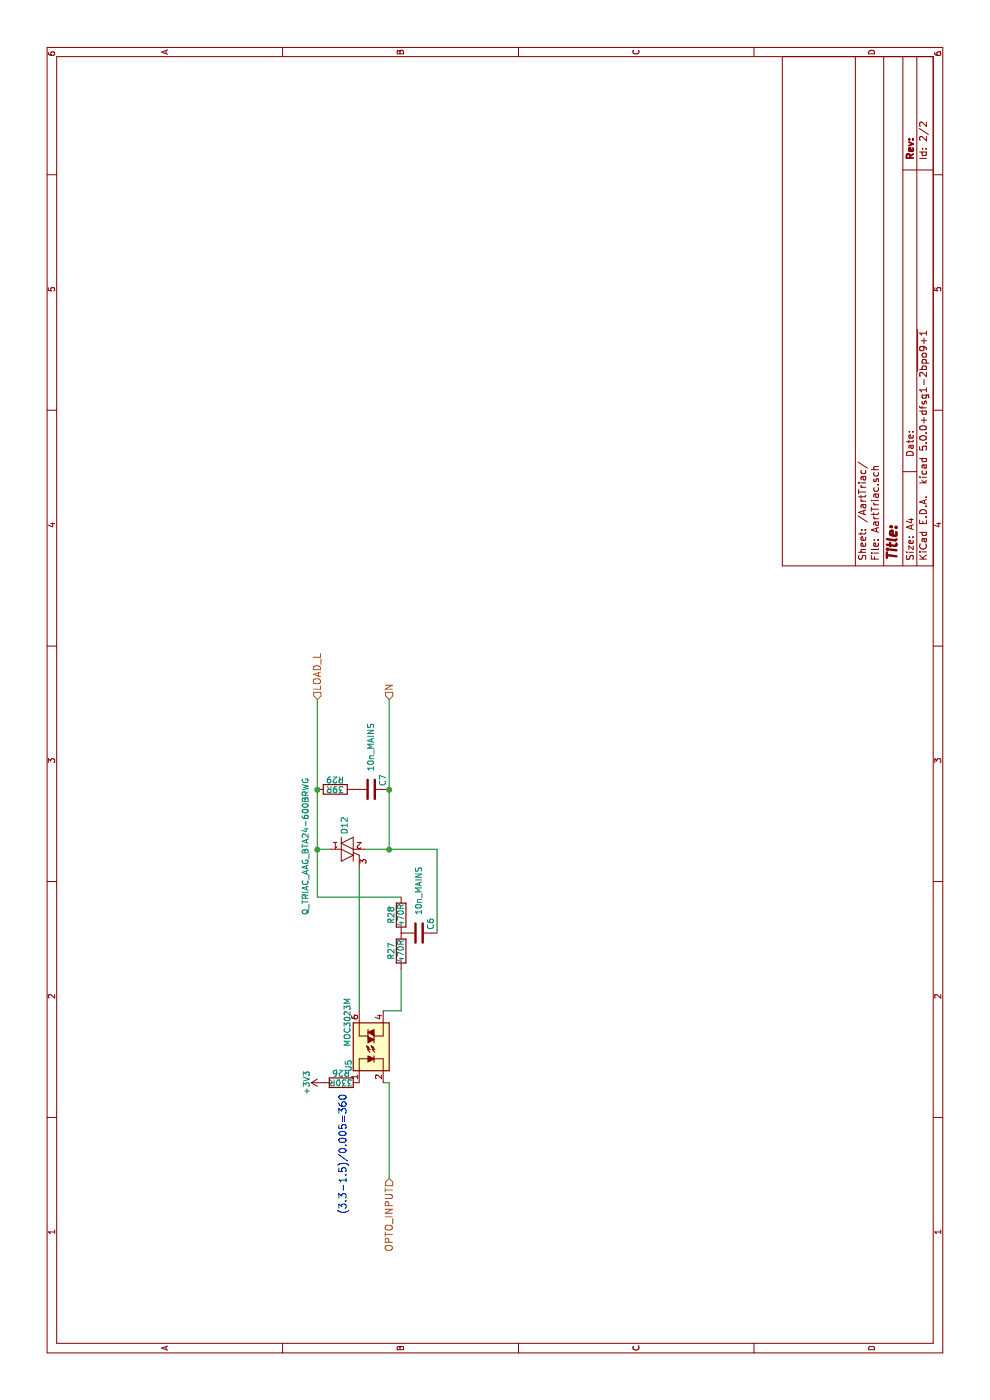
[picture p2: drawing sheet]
EESchema Schematic File Version 4
LIBS:PoesPPowerNode-cache
EELAYER 26 0
EELAYER END
$Descr A4 11693 8268
encoding utf-8
Sheet 2 2
Title ""
Date ""
Rev ""
Comp ""
Comment1 ""
Comment2 ""
Comment3 ""
Comment4 ""
$EndDescr
Text HLabel 1850 3250 0    60   Input ~ 0
OPTO_INPUT
Text HLabel 5850 2650 2    60   Input ~ 0
LOAD_L
Text HLabel 5850 3250 2    60   Input ~ 0
N
$Comp
L PoesPPowerNode-rescue:Q_TRIAC_AAG D12
U 1 1
P 4600 2900
F 0 "D12" H 4725 2925 50  0000 L CNN
F 1 "Q_TRIAC_AAG_BTA24-600BRWG" H 4050 3250 50  0000 L CNN
F 2 "Package_TO_SOT_THT:TO-220-3_Vertical" V 4675 2925 50  0001 C CNN
F 3 "" V 4600 2900 50  0000 C CNN
F 4 "1057284" H 0   0   50  0001 C CNN "Farnell"
F 5 "Heeft Aart ?" H 0   0   50  0001 C CNN "MSL"
	1    4600 2900
	1    0    0    -1  
$EndComp
$Comp
L PoesPPowerNode-rescue:R R26
U 1 1
P 2650 2850
F 0 "R26" V 2730 2850 50  0000 C CNN
F 1 "330R" V 2650 2850 50  0000 C CNN
F 2 "Resistor_SMD:R_0805_2012Metric" V 2580 2850 50  0001 C CNN
F 3 "" H 2650 2850 50  0000 C CNN
F 4 "Reichelt: SMD-0805 330" H 0   0   50  0001 C CNN "MSL"
	1    2650 2850
	1    0    0    -1  
$EndComp
$Comp
L PoesPPowerNode-rescue:R R29
U 1 1
P 5100 2800
F 0 "R29" V 5180 2800 50  0000 C CNN
F 1 "39R" V 5100 2800 50  0000 C CNN
F 2 "Resistor_SMD:R_1206_3216Metric" V 5030 2800 50  0001 C CNN
F 3 "" H 5100 2800 50  0000 C CNN
F 4 "Reichelt: SMD 1/4W 39" H 0   0   50  0001 C CNN "MSL"
	1    5100 2800
	1    0    0    -1  
$EndComp
$Comp
L PoesPPowerNode-rescue:C C6
U 1 1
P 3900 3500
F 0 "C6" H 3925 3600 50  0000 L CNN
F 1 "10n_MAINS" H 4050 3500 50  0000 L CNN
F 2 "Capacitor_THT:C_Rect_L13.5mm_W4.0mm_P10.00mm_FKS3_FKP3_MKS4" H 3938 3350 50  0001 C CNN
F 3 "" H 3900 3500 50  0000 C CNN
F 4 "Reichelt: MKS4-1000 10N2" H 0   0   50  0001 C CNN "MSL"
	1    3900 3500
	1    0    0    1   
$EndComp
$Comp
L PoesPPowerNode-rescue:R R27
U 1 1
P 3750 3350
F 0 "R27" V 3830 3350 50  0000 C CNN
F 1 "470R" V 3750 3350 50  0000 C CNN
F 2 "Resistor_SMD:R_1206_3216Metric" V 3680 3350 50  0001 C CNN
F 3 "" H 3750 3350 50  0000 C CNN
F 4 "Reichelt: SMD 1/4W 470" H 0   0   50  0001 C CNN "MSL"
F 5 "2861948" H 0   0   50  0001 C CNN "Farnell"
	1    3750 3350
	0    1    -1   0   
$EndComp
$Comp
L PoesPPowerNode-rescue:R R28
U 1 1
P 4050 3350
F 0 "R28" V 4130 3350 50  0000 C CNN
F 1 "470R" V 4050 3350 50  0000 C CNN
F 2 "Resistor_SMD:R_1206_3216Metric" V 3980 3350 50  0001 C CNN
F 3 "" H 4050 3350 50  0000 C CNN
F 4 "Reichelt: SMD 1/4W 470" H 0   0   50  0001 C CNN "MSL"
F 5 "2861948" H 0   0   50  0001 C CNN "Farnell"
	1    4050 3350
	0    1    -1   0   
$EndComp
Wire Wire Line
	1850 3250 2650 3250
Wire Wire Line
	2650 3250 2650 3200
$Comp
L power:+3V3 #PWR048
U 1 1
P 2650 2700
F 0 "#PWR048" H 2650 2550 50  0001 C CNN
F 1 "+3V3" H 2650 2840 50  0000 C CNN
F 2 "" H 2650 2700 50  0000 C CNN
F 3 "" H 2650 2700 50  0000 C CNN
	1    2650 2700
	1    0    0    -1  
$EndComp
Wire Wire Line
	4200 2650 4600 2650
Wire Wire Line
	4600 2650 4600 2750
Wire Wire Line
	4600 3250 5100 3250
Wire Wire Line
	4600 3050 4600 3250
Wire Wire Line
	3250 3000 4450 3000
Wire Wire Line
	3600 3350 3250 3350
Wire Wire Line
	3250 3350 3250 3200
Wire Wire Line
	4600 3650 3900 3650
Connection ~ 4600 3250
Wire Wire Line
	4200 3350 4200 2650
Connection ~ 4600 2650
Connection ~ 5100 2650
Connection ~ 5100 3250
Text Notes 1550 3000 0    60   ~ 0
(3.3-1.5)/0.005=360\n\n
$Comp
L PoesPPowerNode-rescue:C C7
U 1 1
P 5100 3100
F 0 "C7" H 5125 3200 50  0000 L CNN
F 1 "10n_MAINS" H 5250 3100 50  0000 L CNN
F 2 "Capacitor_THT:C_Rect_L13.5mm_W4.0mm_P10.00mm_FKS3_FKP3_MKS4" H 5138 2950 50  0001 C CNN
F 3 "" H 5100 3100 50  0000 C CNN
F 4 "Reichelt: MKS4-1000 10N2" H 0   0   50  0001 C CNN "MSL"
	1    5100 3100
	1    0    0    1   
$EndComp
$Comp
L PoesPPowerNode-rescue:MOC3023M U5
U 1 1
P 2950 3100
F 0 "U5" H 2740 3290 50  0000 L CNN
F 1 "MOC3023M" H 2950 3300 50  0000 L CNN
F 2 "Package_DIP:DIP-6_W7.62mm" H 2750 2900 50  0001 L CIN
F 3 "" H 2925 3100 50  0000 L CNN
F 4 "Aart heeft ze?" H 0   0   50  0001 C CNN "MSL"
	1    2950 3100
	1    0    0    -1  
$EndComp
Wire Wire Line
	4600 3250 4600 3650
Wire Wire Line
	4600 2650 5100 2650
Wire Wire Line
	5100 2650 5850 2650
Wire Wire Line
	5100 3250 5850 3250
$EndSCHEMATC
